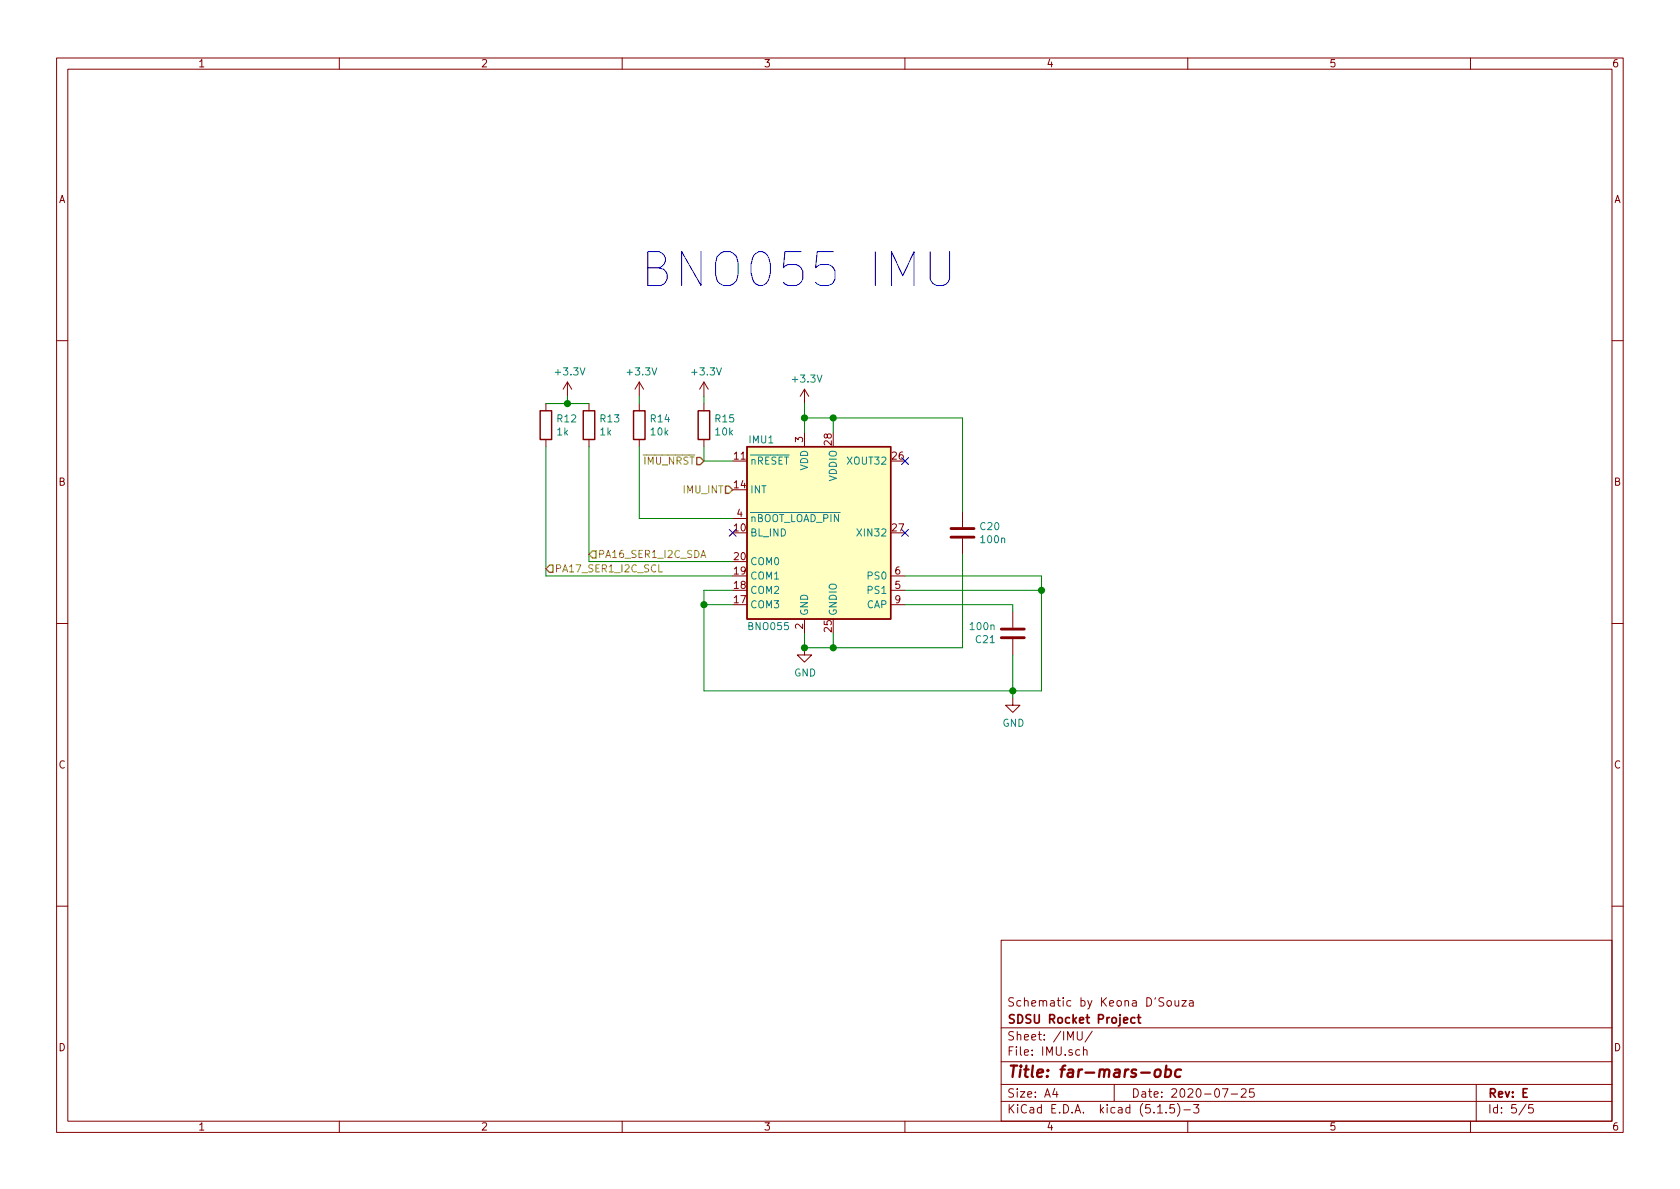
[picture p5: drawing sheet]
EESchema Schematic File Version 4
EELAYER 30 0
EELAYER END
$Descr A4 11693 8268
encoding utf-8
Sheet 5 5
Title "far-mars-obc"
Date "2020-07-25"
Rev "E"
Comp "SDSU Rocket Project"
Comment1 "Schematic by Keona D'Souza"
Comment2 ""
Comment3 ""
Comment4 ""
$EndDescr
$Comp
L Sensor_Motion:BNO055 IMU1
U 1 1
P 5700 3700
AR Path="/5F5AF575/5F5B429D" Ref="IMU1"  Part="1" 
AR Path="/5F22641F/5F5B429D" Ref="IMU?"  Part="1" 
F 0 "IMU1" H 5300 4350 50  0000 C CNN
F 1 "BNO055" H 5350 3050 50  0000 C CNN
F 2 "Package_LGA:LGA-28_5.2x3.8mm_P0.5mm" H 5950 3050 50  0001 L CNN
F 3 "https://ae-bst.resource.bosch.com/media/_tech/media/datasheets/BST_BNO055_DS000_14.pdf" H 5700 3900 50  0001 C CNN
	1    5700 3700
	1    0    0    -1  
$EndComp
NoConn ~ 6300 3700
NoConn ~ 6300 3200
$Comp
L power:+3.3V #PWR045
U 1 1
P 5600 2800
AR Path="/5F5AF575/5F5B42A8" Ref="#PWR045"  Part="1" 
AR Path="/5F22641F/5F5B42A8" Ref="#PWR?"  Part="1" 
F 0 "#PWR045" H 5600 2650 50  0001 C CNN
F 1 "+3.3V" H 5615 2973 50  0000 C CNN
F 2 "" H 5600 2800 50  0001 C CNN
F 3 "" H 5600 2800 50  0001 C CNN
	1    5600 2800
	1    0    0    -1  
$EndComp
Wire Wire Line
	5600 3000 5600 2900
$Comp
L Device:C C20
U 1 1
P 6700 3700
AR Path="/5F5AF575/5F5B42AF" Ref="C20"  Part="1" 
AR Path="/5F22641F/5F5B42AF" Ref="C?"  Part="1" 
F 0 "C20" H 6815 3746 50  0000 L CNN
F 1 "100n" H 6815 3655 50  0000 L CNN
F 2 "" H 6738 3550 50  0001 C CNN
F 3 "~" H 6700 3700 50  0001 C CNN
	1    6700 3700
	1    0    0    -1  
$EndComp
Wire Wire Line
	5800 3000 5800 2900
Wire Wire Line
	6700 2900 6700 3550
Wire Wire Line
	6700 3850 6700 4500
Wire Wire Line
	5800 4500 5800 4400
Wire Wire Line
	5600 2900 5800 2900
Connection ~ 5600 2900
Wire Wire Line
	5600 2900 5600 2800
Connection ~ 5800 2900
Wire Wire Line
	5800 2900 6700 2900
$Comp
L power:GND #PWR046
U 1 1
P 5600 4500
AR Path="/5F5AF575/5F5B42BE" Ref="#PWR046"  Part="1" 
AR Path="/5F22641F/5F5B42BE" Ref="#PWR?"  Part="1" 
F 0 "#PWR046" H 5600 4250 50  0001 C CNN
F 1 "GND" H 5605 4327 50  0000 C CNN
F 2 "" H 5600 4500 50  0001 C CNN
F 3 "" H 5600 4500 50  0001 C CNN
	1    5600 4500
	1    0    0    -1  
$EndComp
Wire Wire Line
	5600 4400 5600 4500
Wire Wire Line
	5600 4500 5800 4500
Connection ~ 5600 4500
Connection ~ 5800 4500
Wire Wire Line
	5800 4500 6700 4500
$Comp
L Device:R R14
U 1 1
P 4450 2950
AR Path="/5F5AF575/5F5B42C9" Ref="R14"  Part="1" 
AR Path="/5F22641F/5F5B42C9" Ref="R?"  Part="1" 
F 0 "R14" H 4520 2996 50  0000 L CNN
F 1 "10k" H 4520 2905 50  0000 L CNN
F 2 "" V 4380 2950 50  0001 C CNN
F 3 "~" H 4450 2950 50  0001 C CNN
	1    4450 2950
	1    0    0    -1  
$EndComp
$Comp
L power:+3.3V #PWR043
U 1 1
P 4450 2750
AR Path="/5F5AF575/5F5B42CF" Ref="#PWR043"  Part="1" 
AR Path="/5F22641F/5F5B42CF" Ref="#PWR?"  Part="1" 
F 0 "#PWR043" H 4450 2600 50  0001 C CNN
F 1 "+3.3V" H 4465 2923 50  0000 C CNN
F 2 "" H 4450 2750 50  0001 C CNN
F 3 "" H 4450 2750 50  0001 C CNN
	1    4450 2750
	1    0    0    -1  
$EndComp
Wire Wire Line
	4450 2800 4450 2750
$Comp
L Device:R R15
U 1 1
P 4900 2950
AR Path="/5F5AF575/5F5B42D6" Ref="R15"  Part="1" 
AR Path="/5F22641F/5F5B42D6" Ref="R?"  Part="1" 
F 0 "R15" H 4970 2996 50  0000 L CNN
F 1 "10k" H 4970 2905 50  0000 L CNN
F 2 "" V 4830 2950 50  0001 C CNN
F 3 "~" H 4900 2950 50  0001 C CNN
	1    4900 2950
	1    0    0    -1  
$EndComp
$Comp
L power:+3.3V #PWR044
U 1 1
P 4900 2750
AR Path="/5F5AF575/5F5B42DC" Ref="#PWR044"  Part="1" 
AR Path="/5F22641F/5F5B42DC" Ref="#PWR?"  Part="1" 
F 0 "#PWR044" H 4900 2600 50  0001 C CNN
F 1 "+3.3V" H 4915 2923 50  0000 C CNN
F 2 "" H 4900 2750 50  0001 C CNN
F 3 "" H 4900 2750 50  0001 C CNN
	1    4900 2750
	1    0    0    -1  
$EndComp
Wire Wire Line
	4900 2800 4900 2750
Wire Wire Line
	4900 3200 5100 3200
Wire Wire Line
	4900 3100 4900 3200
Wire Wire Line
	4450 3100 4450 3600
$Comp
L Device:R R13
U 1 1
P 4100 2950
AR Path="/5F5AF575/5F5B42E8" Ref="R13"  Part="1" 
AR Path="/5F22641F/5F5B42E8" Ref="R?"  Part="1" 
F 0 "R13" H 4170 2996 50  0000 L CNN
F 1 "1k" H 4170 2905 50  0000 L CNN
F 2 "" V 4030 2950 50  0001 C CNN
F 3 "~" H 4100 2950 50  0001 C CNN
	1    4100 2950
	1    0    0    -1  
$EndComp
$Comp
L Device:R R12
U 1 1
P 3800 2950
AR Path="/5F5AF575/5F5B42EE" Ref="R12"  Part="1" 
AR Path="/5F22641F/5F5B42EE" Ref="R?"  Part="1" 
F 0 "R12" H 3870 2996 50  0000 L CNN
F 1 "1k" H 3870 2905 50  0000 L CNN
F 2 "" V 3730 2950 50  0001 C CNN
F 3 "~" H 3800 2950 50  0001 C CNN
	1    3800 2950
	1    0    0    -1  
$EndComp
Wire Wire Line
	5100 4000 3800 4000
Wire Wire Line
	3800 3100 3800 4000
Wire Wire Line
	4100 3100 4100 3900
$Comp
L power:+3.3V #PWR042
U 1 1
P 3950 2750
AR Path="/5F5AF575/5F5B42F7" Ref="#PWR042"  Part="1" 
AR Path="/5F22641F/5F5B42F7" Ref="#PWR?"  Part="1" 
F 0 "#PWR042" H 3950 2600 50  0001 C CNN
F 1 "+3.3V" H 3965 2923 50  0000 C CNN
F 2 "" H 3950 2750 50  0001 C CNN
F 3 "" H 3950 2750 50  0001 C CNN
	1    3950 2750
	1    0    0    -1  
$EndComp
Wire Wire Line
	3950 2800 3950 2750
Wire Wire Line
	3800 2800 3950 2800
Connection ~ 3950 2800
Wire Wire Line
	3950 2800 4100 2800
NoConn ~ 5100 3700
$Comp
L Device:C C21
U 1 1
P 7050 4400
AR Path="/5F5AF575/5F5B4302" Ref="C21"  Part="1" 
AR Path="/5F22641F/5F5B4302" Ref="C?"  Part="1" 
F 0 "C21" H 7165 4446 50  0000 L CNN
F 1 "100n" H 7165 4355 50  0000 L CNN
F 2 "" H 7088 4250 50  0001 C CNN
F 3 "~" H 7050 4400 50  0001 C CNN
	1    7050 4400
	-1   0    0    1   
$EndComp
Wire Wire Line
	6300 4200 7050 4200
Wire Wire Line
	7050 4200 7050 4250
$Comp
L power:GND #PWR047
U 1 1
P 7050 4850
AR Path="/5F5AF575/5F5B430A" Ref="#PWR047"  Part="1" 
AR Path="/5F22641F/5F5B430A" Ref="#PWR?"  Part="1" 
F 0 "#PWR047" H 7050 4600 50  0001 C CNN
F 1 "GND" H 7055 4677 50  0000 C CNN
F 2 "" H 7050 4850 50  0001 C CNN
F 3 "" H 7050 4850 50  0001 C CNN
	1    7050 4850
	1    0    0    -1  
$EndComp
Wire Wire Line
	6300 4000 7250 4000
Wire Wire Line
	6300 4100 7250 4100
Wire Wire Line
	7250 4800 7050 4800
Wire Wire Line
	5100 4100 4900 4100
Wire Wire Line
	4900 4100 4900 4200
Wire Wire Line
	4900 4800 7050 4800
Connection ~ 7050 4800
Wire Wire Line
	7050 4800 7050 4850
Wire Wire Line
	5100 4200 4900 4200
Connection ~ 4900 4200
Wire Wire Line
	4900 4200 4900 4800
Wire Wire Line
	7050 4550 7050 4800
Wire Wire Line
	7250 4000 7250 4100
Connection ~ 7250 4100
Wire Wire Line
	7250 4100 7250 4800
Text Notes 4450 2000 0    236  ~ 0
BNO055 IMU\n
Text HLabel 4900 3200 0    50   Input ~ 0
~IMU_NRST
Wire Wire Line
	4450 3600 5100 3600
Text HLabel 5100 3400 0    50   Input ~ 0
IMU_INT
Wire Wire Line
	5100 3900 4100 3900
Text HLabel 4100 3850 2    50   Input ~ 0
PA16_SER1_I2C_SDA
Text HLabel 3800 3950 2    50   Input ~ 0
PA17_SER1_I2C_SCL
$EndSCHEMATC
